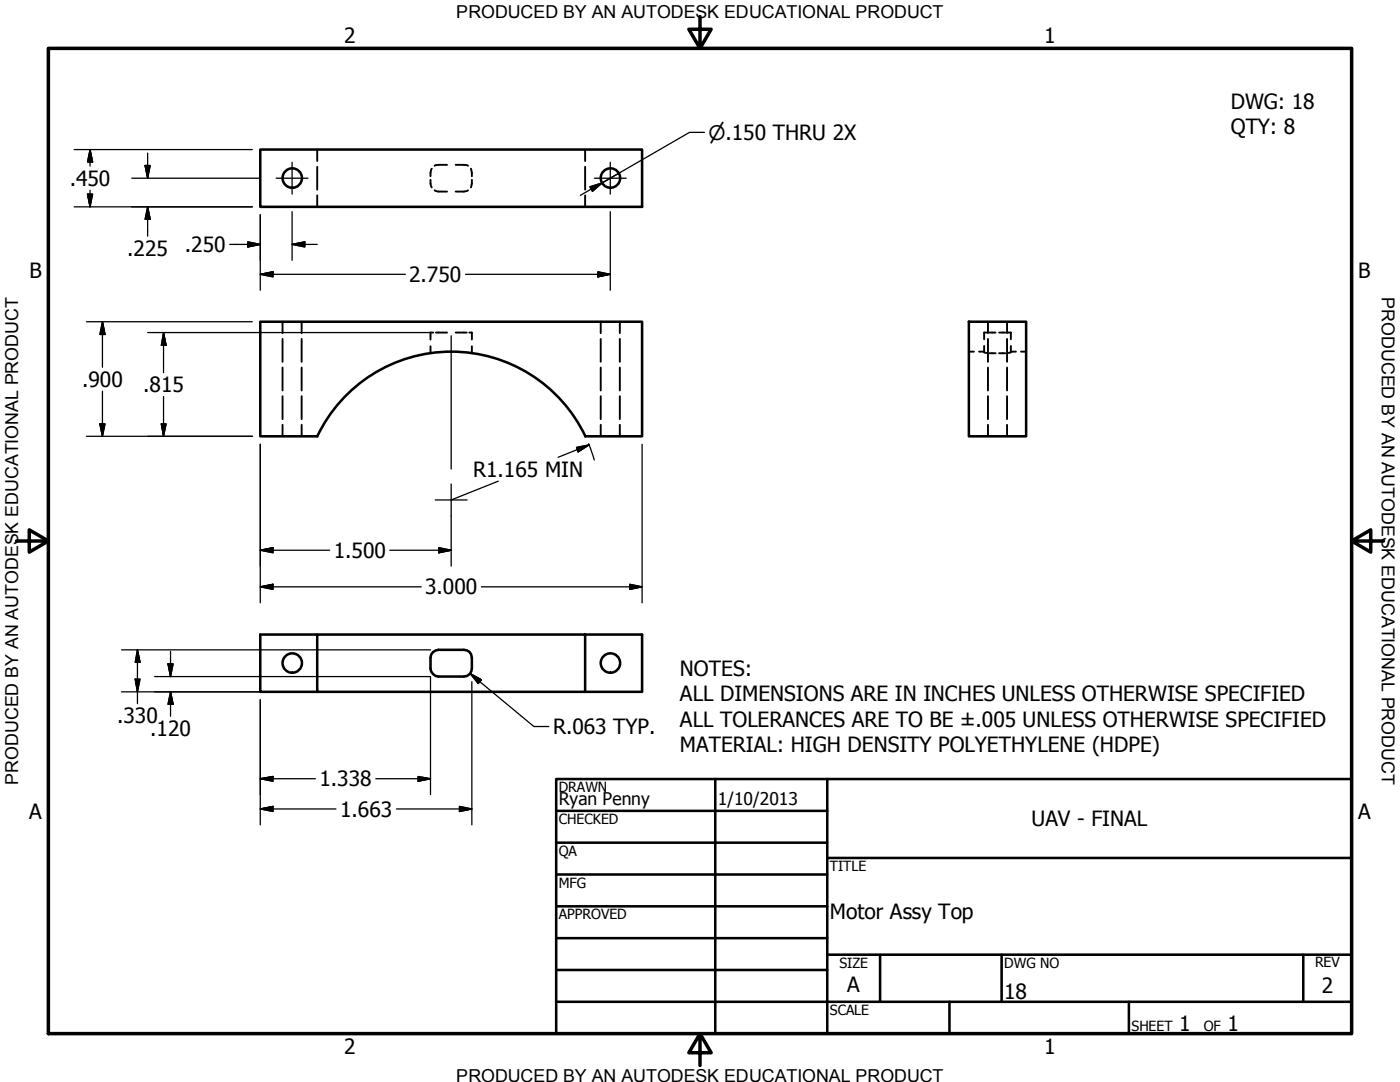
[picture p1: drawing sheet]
<svg xmlns="http://www.w3.org/2000/svg" width="279mm" height="216mm" viewBox="0 0 279 216" stroke-linecap="round" stroke-linejoin="round" font-family="sans-serif">
<!-- layer: Hidden (ANSI) -->
<g fill="none" stroke="#000" stroke-width=".38">
<path d="M63.3 29.8v2.3M63.3 33.3v4.5M63.3 39v2.3M85.9 35.9v.7l.3 .8M86.2 33.7l-.3 .8v.7M86.7 38l.8 .2h1.7M89.2 32.9h-1.7l-.8 .2M90.9 32.9h1.7l.8 .2M93.4 38l-.8 .2h-1.7M94 33.7l.2 1.5M94.2 35.9l-.2 1.5M116.8 29.8v2.3"/>
<path d="M116.8 33.3v4.5M116.8 39v2.3M56.4 64.2v2.3M56.4 67.6v4.6M56.4 73.3v4.6M56.4 79.1v4.5M60.2 64.2v2.3M60.2 67.6v4.6M60.2 73.3v4.6M60.2 79.1v4.5M85.9 69.1v1.4M86.5 66.4h-.6v1.4"/>
<path d="M87 66.4h2.2M90.9 66.4h2.3M93.7 66.4h.5v1.4M94.2 69.1v1.4M119.9 64.2v2.3M119.9 67.6v4.6M119.9 73.3v4.6M119.9 79.1v4.5M123.7 64.2v2.3M123.7 67.6v4.6M123.7 73.3v4.6M123.7 79.1v4.5"/>
<path d="M193.4 70.2h1M195.4 70.2h1M196.4 69v1.3l.5 .1M196.9 66.4h-.5v1.3M197.2 64.2v2.3M197.2 67.6v4.6M197.2 73.3v4.6M197.2 79.1v4.5M197.4 66.4h1.3M197.4 70.5h1.3M199.4 66.4h1.3M199.4 70.5h1.3"/>
<path d="M201 64.2v2.3M201 67.6v4.6M201 73.3v4.6M201 79.1v4.5M201.2 66.4h.5v1.3M201.7 69v1.3l-.5 .1M201.7 70.2h1.1M203.8 70.2h1M56.4 84.8v2.3M60.2 84.8v2.3M119.9 84.8v2.3M123.7 84.8v2.3"/>
<path d="M197.2 84.8v2.3M201 84.8v2.3"/>
</g>
<!-- layer: Visible (ANSI) -->
<g fill="none" stroke="#000" stroke-width=".51">
<path d="M51.9 29.8h76.2v11.5h-76.2zM193.4 64.2h11.4v22.9h-11.4zM116.8 87.1h11.3v-22.9h-76.2v22.9h11.4a29.6 29.6 0 0 1 26.8-16.9 29.6 29.6 0 0 1 26.7 16.9M63.3 126.6h-11.4v11.4h11.4M86.4 130.1l.5-.3 .6-.1h5.1a1.52 1.52 0 0 1 1.6 1.6v2.1a1.63 1.63 0 0 1-1.6 1.6h-5.1a1.76 1.76 0 0 1-1.6-1.6v-2.1l.1-.7zM116.8 126.6h-53.5v11.4h53.5v-11.4h11.3v11.4h-11.3"/>
<circle cx="58.3" cy="35.5" r="1.94"/>
<circle cx="121.8" cy="35.5" r="1.94"/>
<circle cx="58.3" cy="132.3" r="1.94"/>
<circle cx="121.8" cy="132.3" r="1.94"/>
</g>
<!-- layer: Border (ANSI) -->
<path d="M9.7 9.7h260v196.5h-260zM139.7 3.3v6.4l-2.2-3.9h4.4l-2.2 3.9M3.3 107.9h6.4l-3.9-2.2v4.5l3.9-2.3M269.7 107.9l3.9 2.3v-4.5l-3.9 2.2h6.4M139.7 206.2l2.2 3.9h-4.4l2.2-3.9v6.4" fill="none" stroke="#000" stroke-width=".7"/>
<!-- layer: Title (ANSI) -->
<g fill="none" stroke="#000" stroke-width=".51">
<path d="M111 155.4h158.7v50.8h-158.7zM142.7 155.4v50.8M165.1 155.4v50.8M111 161.8h54.1M111 168.1h54.1M111 174.5h54.1M165.1 171.2h104.6M111 180.8h54.1M111 187.2h54.1M111 193.5h54.1M111 199.9h158.7M165.1 190.5h104.6"/>
<path d="M175.6 190.5v9.4M189.5 199.9v6.3M199.9 190.5v9.4M225.3 199.9v6.3M260.1 190.5v9.4"/>
</g>
<!-- layer: Symbol (ANSI) -->
<path d="M117.7 37.3l2.4-.8-1.9 1.7zM120.1 36.5l-4.3 2.5M123.4 34.6l-3.3 1.9M140.6 26.4h-3l-17.5 10.1" fill="none" stroke="#000" stroke-width=".25"/>
<path d="M118.2 38.2l1.9-1.7zM117.7 37.3l2.4-.8-1.9 1.7z" fill="#000" stroke="#000" stroke-width=".25"/>
<!-- layer: Center Mark (ANSI) -->
<path d="M55.1 35.6h6.4M58.3 32.4v6.3M118.6 35.6h6.4M121.8 32.4v6.3M90 67v26.6M86.9 99.8h6.3M90 96.6v6.3" fill="none" stroke="#000" stroke-width=".25"/>
<!-- layer: Dimension (ANSI) -->
<g fill="none" stroke="#000" stroke-width=".25">
<path d="M14.8 29.8h35.6M17.5 38.7h1l-.5 2.6zM18 29.8l.5 2.5h-1zM18 29.8v3.3M18 38v3.3M26.3 35.6h25.3M29 33h1l-.5 2.6zM29.5 30.5v5.1M14.8 41.3h35.6M29.5 41.3l.5 2.5h-1zM29.5 41.3v5.8M45.8 48.8h6.1"/>
<path d="M49.5 48.3l2.4 .5-2.4 .5zM51.9 54.7l2.6-.5v1zM51.9 42.9v15M51.9 54.7h29M58.3 48.8l2.5-.5v1zM58.3 48.8h5M58.3 42.2v9.7M92.9 54.7h28.9M119.3 54.2l2.5 .5-2.5 .5zM121.8 42.2v15.7M17.3 64.2h33.1M20.4 64.2l.6 2.5h-1.1z"/>
<path d="M20.4 64.2v9.1M20.4 78v9.1M29.5 66.4h56.4M32.6 66.4l.5 2.5h-.9zM32.6 66.4v8M32.6 79.1v8M17.3 87.1h33.1M19.9 84.6h1.1l-.6 2.5zM32.2 84.6h.9l-.5 2.5zM51.9 88.6v31.7M99.4 96l-9.4 3.8M115.1 89.3l2.4-.5-2.1 1.4z"/>
<path d="M117.5 88.5l1.1 3.3M117.5 88.8l-6.1 2.4M128.1 88.6v31.7M51.9 109.8l2.6-.5v1zM51.9 117.1l2.6-.5v1zM51.9 109.8h13.9M51.9 117.1h32.2M77.8 109.8h12.2M87.6 109.3l2.4 .5-2.4 .5zM90 102.9v10.1M96.1 117.1h32M125.7 116.6l2.4 .5-2.4 .5z"/>
<path d="M24.3 138h37.4M24.3 129.7h61.6M27 135.5h.9l-.5 2.5zM27.4 129.7l.5 2.4h-.9zM27.4 129.7v10.7M30.9 135h55v23.6M33.5 132.5h1l-.5 2.5zM34 138l.5 2.5h-1zM34 130v5M34 138v4.9M51.9 139.6v25M93.9 134.4l2.2 1.2-.7 .8z"/>
<path d="M93.9 134.4l12.7 10.6h2.9M94.2 136v28.6M51.9 155.4l2.6-.5v1zM51.9 155.4h11M75 155.4h10.9M83.4 154.9l2.5 .5-2.5 .5zM51.9 161.4l2.6-.5v1zM51.9 161.4h15.2M79.1 161.4h15.1M91.7 160.9l2.5 .5-2.5 .5z"/>
</g>
<g fill="#000" stroke="#000" stroke-width=".25">
<path d="M17.5 38.7l.5 2.6zM17.5 38.7h1l-.5 2.6zM18 29.8l.5 2.5zM18 29.8l.5 2.5h-1zM29 33l.5 2.6zM29 33h1l-.5 2.6zM29.5 41.3l.5 2.5zM29.5 41.3l.5 2.5h-1zM49.5 49.3l2.4-.5zM49.5 48.3l2.4 .5-2.4 .5zM51.9 54.7l2.6-.5zM51.9 54.7l2.6-.5v1z"/>
<path d="M58.3 48.8l2.5-.5zM58.3 48.8l2.5-.5v1zM119.3 55.2l2.5-.5zM119.3 54.2l2.5 .5-2.5 .5zM20.4 64.2l.6 2.5zM20.4 64.2l.6 2.5h-1.1zM32.6 66.4l.5 2.5zM32.6 66.4l.5 2.5h-.9zM19.9 84.6l.5 2.5zM19.9 84.6h1.1l-.6 2.5zM32.2 84.6l.4 2.5zM32.2 84.6h.9l-.5 2.5z"/>
<path d="M115.4 90.2l2.1-1.4zM115.1 89.3l2.4-.5-2.1 1.4zM51.9 109.8l2.6-.5zM51.9 109.8l2.6-.5v1zM51.9 117.1l2.6-.5zM51.9 117.1l2.6-.5v1zM87.6 110.3l2.4-.5zM87.6 109.3l2.4 .5-2.4 .5zM125.7 117.6l2.4-.5zM125.7 116.6l2.4 .5-2.4 .5zM27 135.5l.4 2.5zM27 135.5h.9l-.5 2.5z"/>
<path d="M27.4 129.7l.5 2.4zM27.4 129.7l.5 2.4h-.9zM33.5 132.5l.5 2.5zM33.5 132.5h1l-.5 2.5zM93.9 134.4l2.2 1.2zM93.9 134.4l2.2 1.2-.7 .8zM34 138l.5 2.5zM34 138l.5 2.5h-1zM51.9 155.4l2.6-.5zM51.9 155.4l2.6-.5v1zM83.4 155.9l2.5-.5zM83.4 154.9l2.5 .5-2.5 .5z"/>
<path d="M51.9 161.4l2.6-.5zM51.9 161.4l2.6-.5v1zM91.7 161.9l2.5-.5zM91.7 160.9l2.5 .5-2.5 .5z"/>
</g>
<g font-size="4.2">
<text x="68.7" y="8.6">2</text>
<text x="208.4" y="8.6">1</text>
<text x="245.6" y="21.7">DWG: 18</text>
<text x="245.6" y="26.7">QTY: 8</text>
<text x="13.9" y="37.1">.450</text>
<text x="25.4" y="51">.225</text>
<text x="36.9" y="50.3">.250</text>
<text x="5.9" y="55.5">B</text>
<text x="81.7" y="56.3">2.750</text>
<text x="271.1" y="55.5">B</text>
<text x="16.4" y="77.2">.900</text>
<text x="28.6" y="78.2">.815</text>
<text x="94.4" y="95.2">R1.165 MIN</text>
<text x="66.6" y="111.3">1.500</text>
<text x="84.8" y="118.6">3.000</text>
<text x="135.7" y="134.9">NOTES:</text>
<text x="135.7" y="140">ALL DIMENSIONS ARE IN INCHES UNLESS OTHERWISE SPECIFIED</text>
<text x="23.4" y="144.3">.330</text>
<text x="30" y="146.8">.120</text>
<text x="110.4" y="146.5">R.063 TYP.</text>
<text x="135.7" y="145">ALL TOLERANCES ARE TO BE ±.005 UNLESS OTHERWISE SPECIFIED</text>
<text x="135.7" y="150">MATERIAL: HIGH DENSITY POLYETHYLENE (HDPE)</text>
<text x="63.8" y="156.9">1.338</text>
<text x="5.8" y="163.4">A</text>
<text x="67.9" y="162.9">1.663</text>
<text x="205.9" y="164.8">UAV - FINAL</text>
<text x="271" y="163.4">A</text>
<text x="165.6" y="183.5">Motor Assy Top</text>
<text x="169.1" y="198">A</text>
<text x="200.4" y="199.3">18</text>
<text x="263.8" y="198.1">2</text>
<text x="235.3" y="205.7">1</text>
<text x="245" y="205.7">1</text>
<text x="68.7" y="210.3">2</text>
<text x="208.4" y="210.3">1</text>
</g>
<text font-size="4" x="141.4" y="27.9">⌀.150 THRU 2X</text>
<g font-size="3.6">
<text x="91.1" y="3.6">PRODUCED BY AN AUTODESK EDUCATIONAL PRODUCT</text>
<text x="275.8" y="59.3" transform="rotate(90 275.8 59.3)">PRODUCED BY AN AUTODESK EDUCATIONAL PRODUCT</text>
<text x="3.6" y="156.6" transform="rotate(-90 3.6 156.6)">PRODUCED BY AN AUTODESK EDUCATIONAL PRODUCT</text>
<text x="91.1" y="215.9">PRODUCED BY AN AUTODESK EDUCATIONAL PRODUCT</text>
</g>
<g font-size="3.5">
<text x="111.5" y="160.6">Ryan Penny</text>
<text x="143.3" y="160.7">1/10/2013</text>
</g>
<g font-size="2.8">
<text x="111.5" y="158">DRAWN</text>
<text x="111.5" y="164.4">CHECKED</text>
<text x="111.5" y="170.8">QA</text>
<text x="165.6" y="173.7">TITLE</text>
<text x="111.5" y="177.1">MFG</text>
<text x="111.5" y="183.5">APPROVED</text>
<text x="167.5" y="193.1">SIZE</text>
<text x="200.4" y="193.1">DWG NO</text>
<text x="262.4" y="193">REV</text>
<text x="165.6" y="202.5">SCALE</text>
<text x="225.8" y="205.7">SHEET</text>
<text x="240.2" y="205.7">OF</text>
</g>
</svg>
